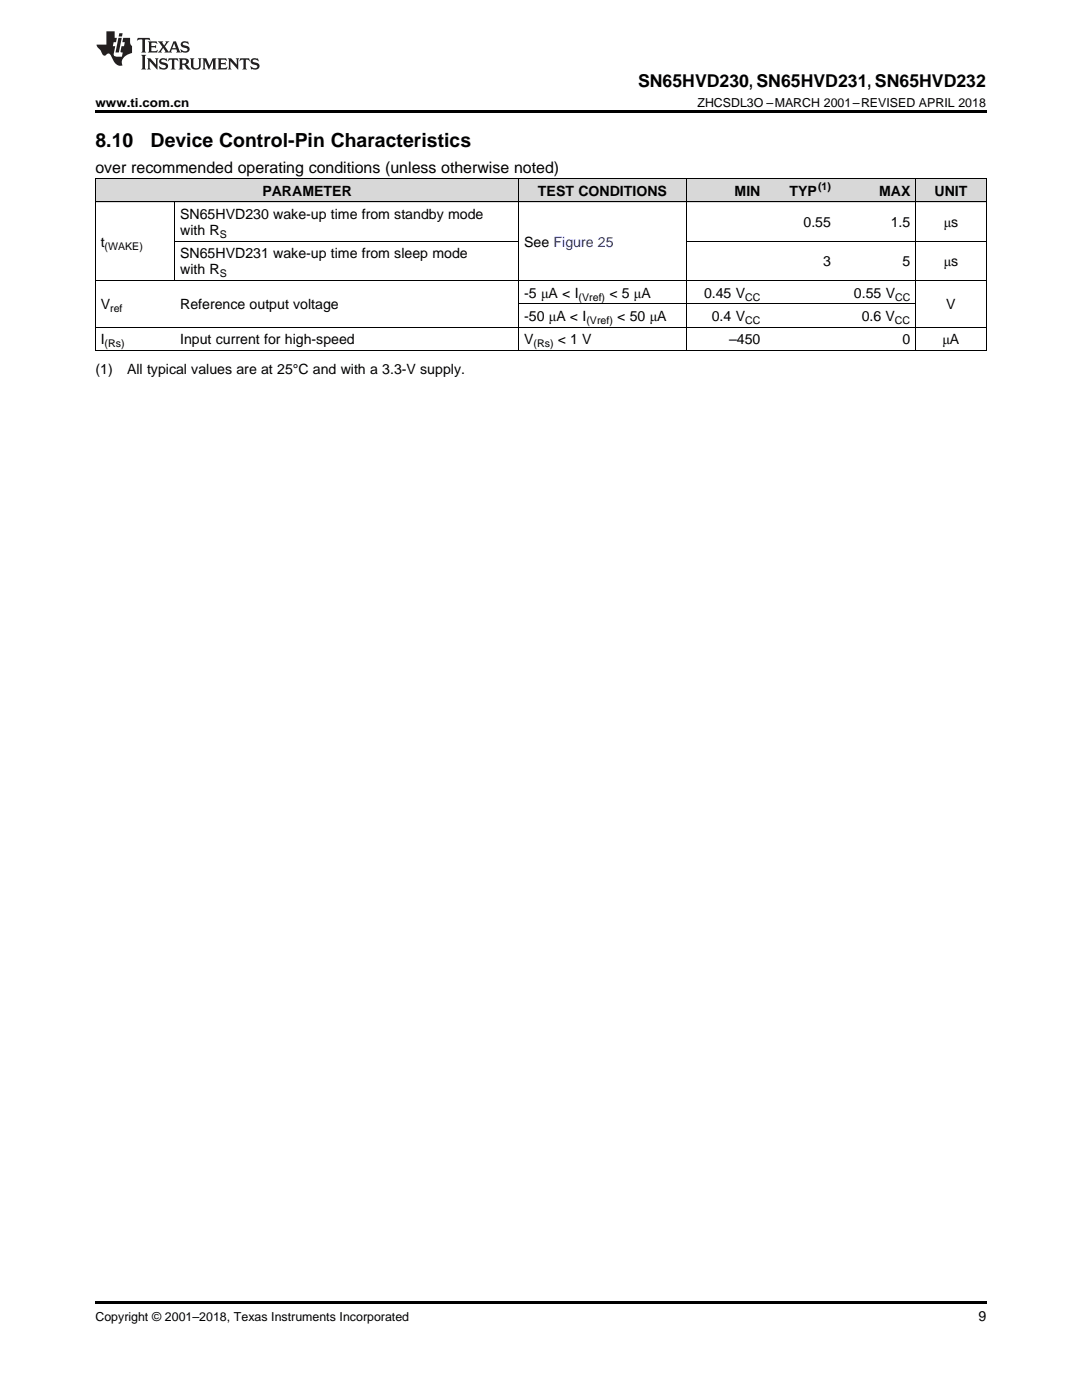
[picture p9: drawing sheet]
<svg xmlns="http://www.w3.org/2000/svg" width="216mm" height="279mm" viewBox="0 0 216 279" stroke-linecap="round" stroke-linejoin="round" font-family="sans-serif">
<g fill="#d8d8d8">
<path d="M19 35.7h15.9v4.7h-15.9z"/>
<path d="M34.9 35.7h68.6v4.7h-68.6z"/>
<path d="M103.5 35.7h33.5v4.7h-33.5z"/>
<path d="M137 35.7h15.8v4.7h-15.8z"/>
<path d="M152.8 35.7h14.1v4.7h-14.1z"/>
<path d="M166.9 35.7h15.8v4.7h-15.8z"/>
<path d="M182.7 35.7h14.1v4.7h-14.1z"/>
</g>
<path d="M19 22h177.8v.5h-177.8zM19 259.7h177.8v.5h-177.8z" fill="#000"/>
<g fill="none" stroke="#000" stroke-width=".2">
<path d="M19 35.6h177.8M19.1 35.7v34.3M103.5 35.7v34.3M136.9 35.7v34.3M182.7 35.7v34.3M196.8 35.7v34.3M19 56h177.8M19 40.3h177.8M34.8 40.4v15.6M34.9 48.1h68.6M137 48.1h59.8M19 69.9h177.8"/>
<path d="M19 65.3h177.8M103.5 60.6h79.2"/>
</g>
<g fill="#231f20">
<path d="M27.5 7.6l-.1 .5 .4-.2h.6v.1v2.1l-.2 .4h1l-.3-.4v-2.1l.1-.1h.5l.5 .2-.2-.5zM29.5 8.3l.2 .3v1.5l-.2 .4h1.8l.2-.6a1.04 1.04 0 0 1-1.3 .2v-.7h.6l.3 .2v-.6l-.3 .2h-.6v-.6l.8-.1 .4 .3-.2-.5zM31.5 8.3l.9 1.1-.9 1.1h.8l-.2-.2 .5-.7 .4 .7-.2 .2h1.5l-.1-.2 .1-.4h.9l.1 .4-.2 .2h1l-.3-.3-.7-1.9h-.5l-.9 2-.8-1 .9-1h-.8l.1 .3-.3 .5-.4-.6 .2-.2zM34.7 8.6l.4 1h-.7zM36.3 8.4a.63 .63 0 0 0-.2 .7 .63 .63 0 0 0 .6 .4l.6 .2 .1 .2a.75 .75 0 0 1-.7 .4 .75 .75 0 0 1-.6-.5l.1 .7 .1-.1a1.11 1.11 0 0 0 1.5-.6 1.13 1.13 0 0 0-1.2-.8l-.1-.4a1.04 1.04 0 0 1 1.2 .2l-.2-.5-.1 .1-.5-.2zM28.2 10.9l.2 .4v2.2l-.2 .4h1l-.3-.4v-2.2l.3-.4zM29.3 11.6l.3 .4v1.5l-.3 .4h.8l-.2-.4v-1.3l1.5 1.7v-1.9l.2-.4h-.7l.2 .4v.9l-1.1-1.3zM32 11.8a.62 .62 0 0 0-.2 .7 .62 .62 0 0 0 .6 .4l.6 .1 .1 .3a.76 .76 0 0 1-.7 .3 .76 .76 0 0 1-.6-.4l.1 .7 .1-.1a1.11 1.11 0 0 0 1.5-.6 1.13 1.13 0 0 0-1.2-.8l-.1-.4a1.04 1.04 0 0 1 1.2 .2l-.2-.6-.1 .1-.5-.1zM33.7 11.6l-.2 .6a.61 .61 0 0 1 .8-.3v1.6l-.2 .4h.9l-.2-.4v-1.6a.63 .63 0 0 1 .8 .3l-.2-.6zM35.6 11.6l.3 .4v1.5l-.3 .4h1l-.2-.2v-.8l.5 .2a.76 .76 0 0 0 1.2 .7l-1-1a.58 .58 0 0 0 .6-.5 .58 .58 0 0 0-.5-.6zM36.4 11.9h.1a.45 .45 0 0 1 .5 .1 .45 .45 0 0 1 .1 .5l-.7 .2zM37.9 11.6l.2 .2a2.17 2.17 0 0 0 .3 1.9 .99 .99 0 0 0 1.6-.6v-1.1l.2-.4h-.7l.2 .2a1.92 1.92 0 0 1-.2 1.8 .6 .6 0 0 1-.9-.5v-1.1l.2-.4zM40.4 11.6l.2 .4v1.5l-.2 .4h.7l-.2-.4v-1.4l.8 1.8 .8-1.8v1.4l-.2 .4h.9l-.2-.4v-1.5l.2-.4h-.8l-.6 1.5-.6-1.5zM43.4 11.6l.2 .4v1.5l-.2 .4h1.8l.2-.6a1.04 1.04 0 0 1-1.3 .1v-.6h.5l.4 .2v-.6l-.4 .2h-.5v-.7h.8l.3 .3-.1-.6zM45.5 11.6l.2 .4v1.5l-.2 .4h.7l-.2-.4v-1.3l1.5 1.7v-1.9l.2-.4h-.7l.2 .4v.9l-1.1-1.3zM47.9 11.6l-.1 .6a.61 .61 0 0 1 .8-.3v1.6l-.3 .4h1l-.3-.4 .1-1.6a.63 .63 0 0 1 .7 .3l-.1-.6zM50.2 11.8a.62 .62 0 0 0-.2 .7 .62 .62 0 0 0 .6 .4l.6 .1 .2 .3a.76 .76 0 0 1-.8 .3 .76 .76 0 0 1-.6-.4l.1 .7 .2-.1a1.11 1.11 0 0 0 1.5-.6 1.13 1.13 0 0 0-1.3-.8l-.1-.4a1.04 1.04 0 0 1 1.2 .2l-.1-.6-.2 .1-.5-.1z"/>
<path d="M21.2 6.3v2.6h-1.9l.1 .4 .7 .9a.91 .91 0 0 0 1 .8 .56 .56 0 0 1 .5-.3 .56 .56 0 0 1 .5 .3l.4 .8a1.53 1.53 0 0 0 1.9 1.2 1.54 1.54 0 0 1 1-2.1l.9-.3v-1.4a1.52 1.52 0 0 1-.3-1.6h-1.4l-.2 .8h.5l-.2 .8h-.4l-.2 1v.2l.4 .1-.2 .8a1.93 1.93 0 0 1-1.6-.3l.3-1.8h-.5l.2-.8h.4l.2-.8h-.4v-1.3zM23.6 7.6l-.6 2.9h.7l.6-2.9zM23.8 6.6l-.1 .7h.6l.2-.7z"/>
</g>
<g font-size="3.9">
<text x="19" y="29.3">8.10</text>
<text x="30.1" y="29.3">Device Control-Pin Characteristics</text>
</g>
<text font-size="3.5" x="127.3" y="17.3">SN65HVD230, SN65HVD231, SN65HVD232</text>
<text font-size="3.2" x="19" y="34.4">over recommended operating conditions (unless otherwise noted)</text>
<g font-size="2.8">
<text x="52.4" y="39.1">PARAMETER</text>
<text x="107.4" y="39.1">TEST CONDITIONS</text>
<text x="146.6" y="39.1">MIN</text>
<text x="157.5" y="39.1">TYP</text>
<text x="175.4" y="39.1">MAX</text>
<text x="186.5" y="39.1">UNIT</text>
<text x="35.9" y="43.7">SN65HVD230 wake-up time from standby mode</text>
<text x="35.9" y="46.9">with R</text>
<text x="160.3" y="45.3">0.55</text>
<text x="177.7" y="45.3">1.5</text>
<text x="188.3" y="45.3">μs</text>
<text x="20.1" y="49.2">t</text>
<text x="35.9" y="51.6">SN65HVD231 wake-up time from sleep mode</text>
<text x="104.6" y="49.2">See Figure 25</text>
<text x="164.3" y="53.2">3</text>
<text x="180.1" y="53.2">5</text>
<text x="188.3" y="53.2">μs</text>
<text x="35.9" y="54.8">with R</text>
<text x="104.6" y="59.4">-5 μA &lt; I</text>
<text x="121.6" y="59.4">&lt; 5 μA</text>
<text x="140.5" y="59.4">0.45 V</text>
<text x="170.4" y="59.4">0.55 V</text>
<text x="20.1" y="61.7">V</text>
<text x="35.9" y="61.7">Reference output voltage</text>
<text x="104.6" y="64.1">-50 μA &lt; I</text>
<text x="123.2" y="64.1">&lt; 50 μA</text>
<text x="142" y="64.1">0.4 V</text>
<text x="171.9" y="64.1">0.6 V</text>
<text x="188.8" y="61.7">V</text>
<text x="20.1" y="68.7">I</text>
<text x="35.9" y="68.7">Input current for high-speed</text>
<text x="104.6" y="68.7">V</text>
<text x="111.3" y="68.7">&lt; 1 V</text>
<text x="145.5" y="68.7">–450</text>
<text x="180.1" y="68.7">0</text>
<text x="188.1" y="68.7">μA</text>
<text x="19" y="74.6">(1)</text>
<text x="25.4" y="74.6">All typical values are at 25°C and with a 3.3-V supply.</text>
<text x="195.3" y="263.6">9</text>
</g>
<g font-size="2.5">
<text x="19" y="21.4">www.ti.com.cn</text>
<text x="139.2" y="21.4">ZHCSDL3O –MARCH 2001–REVISED APRIL 2018</text>
<text x="19" y="263.6">Copyright © 2001–2018, Texas Instruments Incorporated</text>
</g>
<g font-size="2.1">
<text x="163.2" y="38">(1)</text>
<text x="43.9" y="47.5">S</text>
<text x="20.9" y="49.8">(WAKE)</text>
<text x="43.9" y="55.3">S</text>
<text x="115.5" y="60">(Vref)</text>
<text x="148.7" y="60">CC</text>
<text x="178.6" y="60">CC</text>
<text x="22" y="62.3">ref</text>
<text x="117" y="64.6">(Vref)</text>
<text x="148.7" y="64.6">CC</text>
<text x="178.6" y="64.6">CC</text>
<text x="20.9" y="69.3">(Rs)</text>
<text x="106.5" y="69.3">(Rs)</text>
</g>
</svg>
